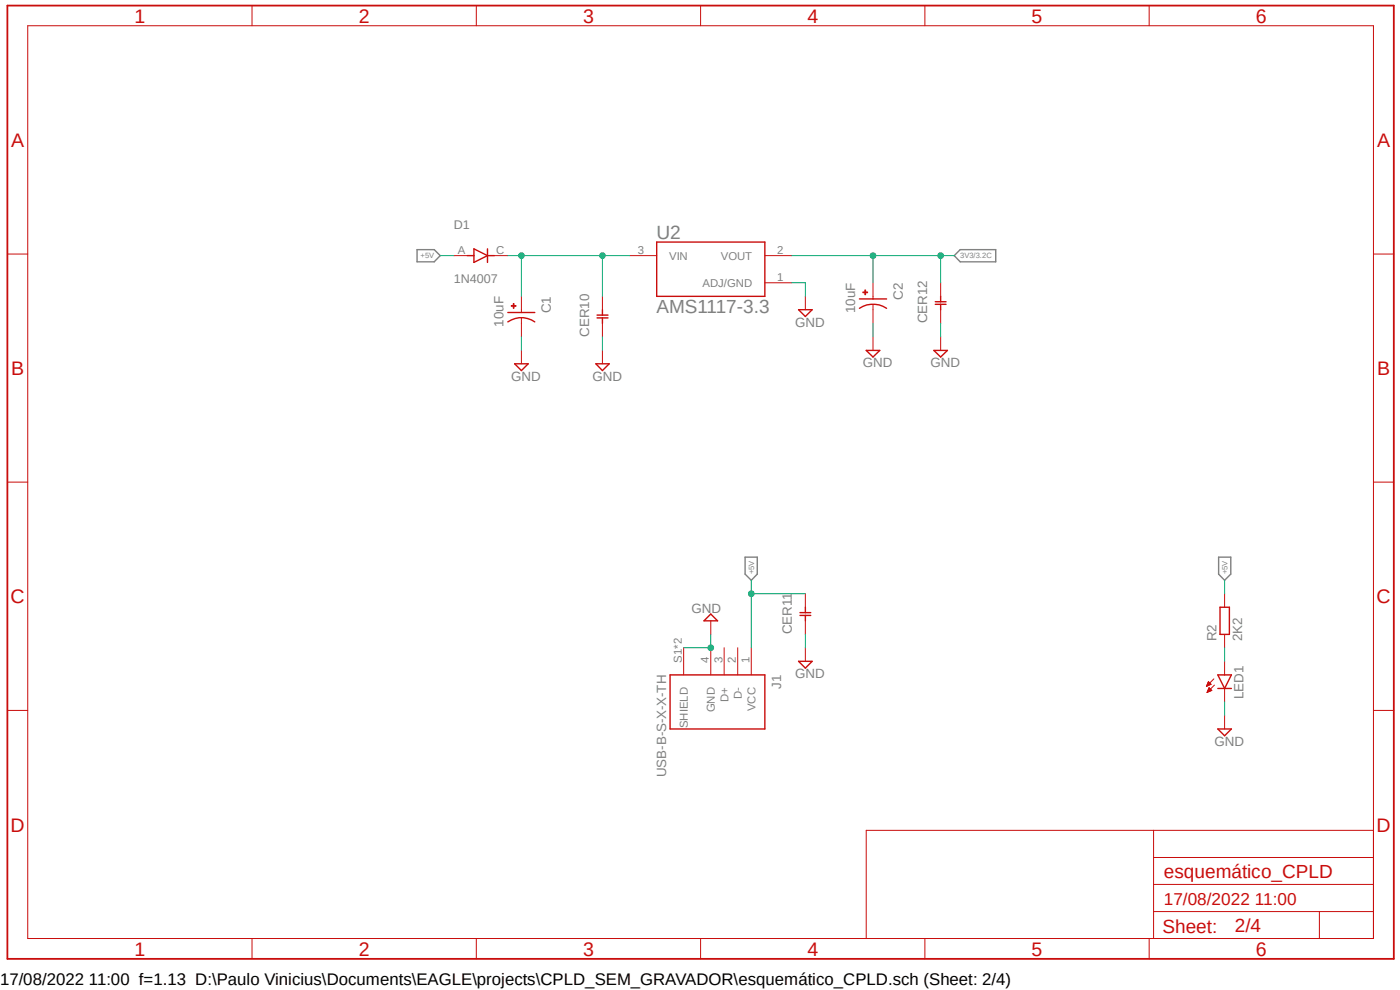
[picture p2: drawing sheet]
<svg xmlns="http://www.w3.org/2000/svg" width="297mm" height="210mm" viewBox="0 0 297 210" stroke-linecap="round" stroke-linejoin="round" font-family="sans-serif">
<path d="M1 .8l295.1 203.2M296.1 .8l-295.1 203.2" fill="none" stroke="#fff" stroke-width=".21"/>
<path d="M88.5 53h3.6l1.3 1.2-1.3 1.3h-3.6zM203.7 53h7.5v2.5h-7.5l-1.3-1.3zM158.1 118.2h2.6v3.6l-1.3 1.3-1.3-1.3zM258.5 118.2h2.6v3.6l-1.3 1.3-1.3-1.3z" fill="none" stroke="#808080" stroke-width=".3"/>
<g fill="none" stroke="#c90d0c" stroke-width=".21">
<path d="M5.9 5.5h285.5v193.6h-285.5zM53.5 1.2v4.3M101 1.2v4.3M148.6 1.2v4.3M196.2 1.2v4.3M243.8 1.2v4.3M1.6 53.9h4.3M96.3 54.2h2.8M104.9 54.2h2.8M133.6 54.2h5.7M162.3 54.2h5.7M162.3 60h5.7"/>
<path d="M291.4 53.9h4.3M1.6 102.3h4.3M291.4 102.3h4.3M145 137.4v5.8M150.8 131.7v2.9M150.8 137.4v5.8M153.6 137.4v5.8M156.5 137.4v5.8M159.4 137.4v5.8M170.9 125.9v2.9M170.9 131.7v2.9M170.9 137.4v2.9"/>
<path d="M259.8 125.9v2.9M259.8 134.6v2.8M1.6 150.7h4.3M256 145.5h.2M256 145.4h.4M256.1 145.3h.6M256.1 145.2h.8M256.1 146.8h.2M256.2 145.1h.6M256.2 146.7h.3M256.2 144.9h.6M256.2 146.6h.6"/>
<path d="M256.2 144.9h.4M256.2 146.5h.8M256.3 144.7h.2M256.3 146.4h.7M256.4 144.6l-.5 1M256.4 144.6l.5 .6-1 .4M256.4 144.7h.1M256.4 146.3h.5M256.4 146.2h.4M256.5 146h.2M256.5 145.9l-.4 1M256.5 145.9l.6 .6"/>
<path d="M256.5 145.9h.1M257.1 146.5l-1 .4M257.5 144l-1.6 1.6M257.6 145.3l-1.5 1.6M259.8 140.3v2.9M259.8 146v2.9M259.8 151.8v2.8M291.4 150.7h4.3M244.7 176.1v23M291.4 176.1h-107.6v23M53.5 199.1v4.3M101 199.1v4.3"/>
<path d="M148.6 199.1v4.3M196.2 199.1v4.3M243.8 199.1v4.3M244.7 193.4h46.7M244.7 187.6h46.7M244.7 181.9h46.7M279.9 193.4v5.7"/>
</g>
<path d="M1.6 1.2h294.1v202.2h-294.1z" fill="none" stroke="#c90d0c" stroke-width=".38"/>
<g fill="none" stroke="#c90d0c" stroke-width=".3">
<path d="M99.1 54.2h1.4M100.5 52.8l2.9 1.4-2.9 1.5zM103.4 52.8v2.9M103.4 54.2h1.5M139.3 51.4h23v11.5h-23zM107.7 68.3a4.9 4.9 0 0 1 5.8 0M110.6 66.3h2.9M150.8 130.3l1.4 1.4h-2.8zM169.7 130.6h2.3M169.7 130h2.3M170.9 128.8v1.2M170.9 130.6v1.1"/>
<path d="M258.8 128.8h2v5.8h-2zM142.2 143.2h20.1v11.4h-20.1zM169.4 140.3h2.9l-1.4 1.4zM258.4 143.2h2.8l-1.4 2.8zM258.4 154.6h2.8l-1.4 1.5zM258.4 146h2.8"/>
</g>
<path d="M108.9 64.4h.2v1h-.2z" fill-rule="evenodd" fill="#c90d0c"/>
<path d="M108.9 64.4h.2v1h-.2z" fill="none" stroke="#c90d0c" stroke-width=".21"/>
<path d="M108.5 64.8h1v.2h-1z" fill-rule="evenodd" fill="#c90d0c"/>
<path d="M108.5 64.8h1v.2h-1zM110.6 62.9v3.4M110.6 67.4v4.1M110.6 74.3v2.9M127.8 62.9v2.8M127.8 68.6v2.9M127.8 74.3v2.9M170.9 62.9v2.8" fill="none" stroke="#c90d0c" stroke-width=".21"/>
<path d="M107.7 66.3h2.9M109.2 77.2h2.9l-1.5 1.4zM126.4 77.2h2.8l-1.4 1.4zM126.7 67.4h2.3M126.7 66.8h2.3M127.8 65.7v1.1M127.8 67.4v1.2M169.4 65.7h2.9l-1.4 1.4zM182.3 65.4a5.2 5.2 0 0 1 5.8 0M185.2 63.4h2.9" fill="none" stroke="#c90d0c" stroke-width=".3"/>
<path d="M183.5 61.5h.1v1h-.1z" fill-rule="evenodd" fill="#c90d0c"/>
<path d="M183.5 61.5h.1v1h-.1z" fill="none" stroke="#c90d0c" stroke-width=".21"/>
<path d="M183 61.9h1.1v.2h-1.1z" fill-rule="evenodd" fill="#c90d0c"/>
<path d="M185.2 60v3.4M199.6 60v2.9M183 61.9h1.1v.2h-1.1zM185.2 64.6v4M185.2 71.5v2.8M199.6 65.7v2.9M199.6 71.5v2.8" fill="none" stroke="#c90d0c" stroke-width=".21"/>
<path d="M182.3 63.4h2.9M183.8 74.3h2.8l-1.4 1.4zM198.1 74.3h2.9l-1.4 1.4zM198.4 64.6h2.3M198.4 64h2.3M199.6 62.9v1.1M199.6 64.6v1.1" fill="none" stroke="#c90d0c" stroke-width=".3"/>
<path d="M150.8 134.6v2.8h-5.8" fill="none" stroke="#0dab76" stroke-width=".21"/>
<circle cx="150.8" cy="137.4" r=".6" fill="#0dab76"/>
<g fill="none" stroke="#0dab76" stroke-width=".21">
<path d="M93.4 54.2h2.9M168 60h2.9v2.9M110.6 71.5v2.8M127.8 71.5v2.8M185.2 68.6v2.9M199.6 68.6v2.9M159.4 123.1v14.3M159.4 125.9h11.5M170.9 134.6v2.8M259.8 123.1v2.8M259.8 137.4v2.9M259.8 148.9v2.9"/>
<circle cx="150.8" cy="137.4" r=".6"/>
</g>
<circle cx="159.4" cy="125.9" r=".6" fill="#0dab76"/>
<g fill="none" stroke="#0dab76" stroke-width=".21">
<path d="M107.7 54.2h25.9M110.6 54.2v8.7"/>
<circle cx="159.4" cy="125.9" r=".6"/>
</g>
<circle cx="110.6" cy="54.2" r=".6" fill="#0dab76"/>
<g fill="none" stroke="#0dab76" stroke-width=".21">
<path d="M127.8 54.2v8.7"/>
<circle cx="110.6" cy="54.2" r=".6"/>
</g>
<circle cx="127.8" cy="54.2" r=".6" fill="#0dab76"/>
<g fill="none" stroke="#0dab76" stroke-width=".21">
<path d="M168 54.2h31.6v5.8M185.2 54.2v5.8"/>
<circle cx="127.8" cy="54.2" r=".6"/>
</g>
<circle cx="185.2" cy="54.2" r=".6" fill="#0dab76"/>
<g fill="none" stroke="#0dab76" stroke-width=".21">
<path d="M199.6 54.2h2.8"/>
<circle cx="185.2" cy="54.2" r=".6"/>
</g>
<circle cx="199.6" cy="54.2" r=".6" fill="#0dab76"/>
<circle cx="199.6" cy="54.2" r=".6" fill="none" stroke="#0dab76" stroke-width=".21"/>
<g font-size="4.1" fill="#c90d0c">
<text x="28.5" y="4.8">1</text>
<text x="76.1" y="4.8">2</text>
<text x="123.7" y="4.8">3</text>
<text x="171.3" y="4.8">4</text>
<text x="218.9" y="4.8">5</text>
<text x="266.4" y="4.8">6</text>
<text x="2.4" y="31.2">A</text>
<text x="292.2" y="31.2">A</text>
<text x="2.4" y="79.6">B</text>
<text x="292.2" y="79.6">B</text>
<text x="2.2" y="128">C</text>
<text x="292.1" y="128">C</text>
<text x="2.2" y="176.4">D</text>
<text x="292.1" y="176.4">D</text>
<text x="28.5" y="202.7">1</text>
<text x="76.1" y="202.7">2</text>
<text x="123.7" y="202.7">3</text>
<text x="171.3" y="202.7">4</text>
<text x="218.9" y="202.7">5</text>
<text x="266.4" y="202.7">6</text>
</g>
<text font-size="4.1" fill="#808080" x="139.3" y="50.8">U2</text>
<text font-size="4" fill="#808080" x="139.3" y="66.3">AMS1117-3.3</text>
<g font-size="4" fill="#c90d0c">
<text x="246.9" y="186.2">esquemático_CPLD</text>
<text x="246.6" y="197.8">Sheet:</text>
<text x="262" y="197.7">2/4</text>
</g>
<text font-size="3.6" fill="#c90d0c" x="246.9" y="191.9">17/08/2022 11:00</text>
<text font-size="3.6" x="0" y="208.9">17/08/2022 11:00 f=1.13 D:\Paulo Vinicius\Documents\EAGLE\projects\CPLD_SEM_GRAVADOR\esquemático_CPLD.sch (Sheet: 2/4)</text>
<g font-size="2.8" fill="#808080">
<text x="191.5" y="63.6" transform="rotate(-90 191.5 63.6)">C2</text>
<text x="106.9" y="69.3" transform="rotate(-90 106.9 69.3)">10uF</text>
<text x="116.9" y="66.5" transform="rotate(-90 116.9 66.5)">C1</text>
<text x="125" y="71.5" transform="rotate(-90 125 71.5)">CER10</text>
<text x="168.7" y="69.3">GND</text>
<text x="181.4" y="66.4" transform="rotate(-90 181.4 66.4)">10uF</text>
<text x="196.7" y="68.6" transform="rotate(-90 196.7 68.6)">CER12</text>
<text x="183" y="77.9">GND</text>
<text x="197.4" y="77.9">GND</text>
<text x="108.5" y="80.8">GND</text>
<text x="125.7" y="80.8">GND</text>
<text x="146.7" y="130.1">GND</text>
<text x="168" y="134.6" transform="rotate(-90 168 134.6)">CER11</text>
<text x="258.1" y="136" transform="rotate(-90 258.1 136)">R2</text>
<text x="263.5" y="136" transform="rotate(-90 263.5 136)">2K2</text>
<text x="168.7" y="143.9">GND</text>
<text x="165.7" y="146.2" transform="rotate(-90 165.7 146.2)">J1</text>
<text x="263.8" y="148.3" transform="rotate(-90 263.8 148.3)">LED1</text>
<text x="257.6" y="158.2">GND</text>
<text x="141.3" y="164.9" transform="rotate(-90 141.3 164.9)">USB-B-S-X-X-TH</text>
</g>
<g font-size="2.7" fill="#808080">
<text x="96.3" y="48.5">D1</text>
<text x="96.3" y="60">1N4007</text>
</g>
<g font-size="2.4" fill="#808080">
<text x="97.1" y="53.8">A</text>
<text x="105.3" y="53.8">C</text>
<text x="135.3" y="53.8">3</text>
<text x="164.9" y="53.8">2</text>
<text x="141.9" y="55.1">VIN</text>
<text x="152.9" y="55.1">VOUT</text>
<text x="164.9" y="59.6">1</text>
<text x="149" y="60.8">ADJ/GND</text>
<text x="144.7" y="140.5" transform="rotate(-90 144.7 140.5)">S1*2</text>
<text x="150.4" y="140.5" transform="rotate(-90 150.4 140.5)">4</text>
<text x="153.2" y="140.5" transform="rotate(-90 153.2 140.5)">3</text>
<text x="156.1" y="140.5" transform="rotate(-90 156.1 140.5)">2</text>
<text x="159" y="140.5" transform="rotate(-90 159 140.5)">1</text>
<text x="154.5" y="148.9" transform="rotate(-90 154.5 148.9)">D+</text>
<text x="157.4" y="148.3" transform="rotate(-90 157.4 148.3)">D-</text>
<text x="145.9" y="154.5" transform="rotate(-90 145.9 154.5)">SHIELD</text>
<text x="151.6" y="151.1" transform="rotate(-90 151.6 151.1)">GND</text>
<text x="160.3" y="150.9" transform="rotate(-90 160.3 150.9)">VCC</text>
</g>
<g font-size="1.6" fill="#808080">
<text x="89.2" y="54.8">+5V</text>
<text x="203.7" y="54.8">3V3/3.2C</text>
<text x="160" y="121.8" transform="rotate(-90 160 121.8)">+5V</text>
<text x="260.4" y="121.8" transform="rotate(-90 260.4 121.8)">+5V</text>
</g>
</svg>
